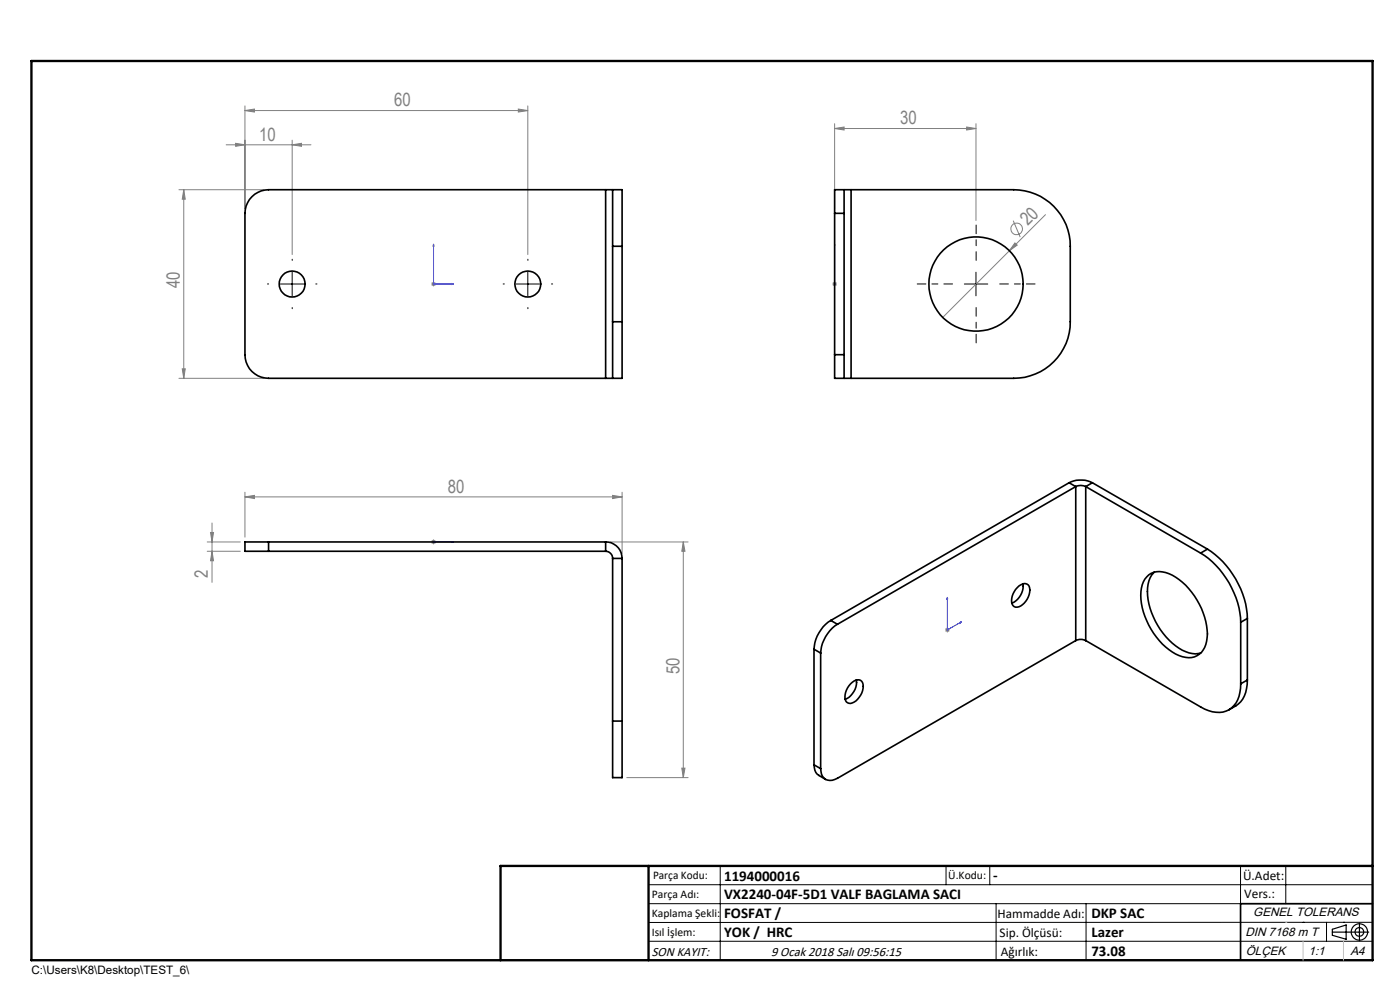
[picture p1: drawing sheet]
<svg xmlns="http://www.w3.org/2000/svg" width="297mm" height="210mm" viewBox="0 0 297 210" stroke-linecap="round" stroke-linejoin="round" font-family="sans-serif">
<g fill="none" stroke="#808080" stroke-width=".21">
<path d="M48 30.7h18M50 30.4l2 .3-2 .3zM52 23.5l2-.4v.7zM52 22.5v21.8M52 23.5h60M62 30.7l2-.3v.6zM62 29.7v24.3M110 23.1l2 .4-2 .3zM112 22.5v31.5M177.1 27.3l2-.4v.7zM177.1 26.2v18.1M177.1 27.3h29.9"/>
<path d="M205.1 26.9l1.9 .4-1.9 .3zM207 26.2v20.6M38 40.2h18M39 40.2v40M39 40.2l.3 2.1h-.6zM91.6 59.9l.7 .7M92 59.8v.9M92.3 59.9l-.7 .7M176.7 59.9l.7 .7M177.1 59.8v.9M177.4 59.9l-.7 .7M214.9 46.8l1.5 3.5"/>
<path d="M215.3 51.5l.5 .5-1.7 1.2zM221.8 45.5l-21.8 21.8M38.7 78.2h.6l-.3 2zM91.5 60.2h1M176.6 60.2h1M38 80.2h18M44 115h7M44 116.9h7M44.7 113h.6l-.3 2zM45 116.9l.3 2h-.6zM45 110.9v12.6M52 105.4l2-.3v.7z"/>
<path d="M52 104.4v9.5M52 105.4h80M91.5 115h1M91.6 114.6l.7 .7M92 114.4v1.1M92.3 114.6l-.7 .7M129.5 115h16.5M130 105.1l2 .3-2 .4zM132 104.4v13M145 115l.3 1.9h-.7zM145 115v50M200.5 133.6h1"/>
<path d="M200.6 133.3l.7 .7M201 133.1v1.1M201.3 133.3l-.7 .7M133 165h13M144.6 162.9h.7l-.3 2.1z"/>
<circle cx="215.7" cy="48.6" r="1.23"/>
</g>
<g fill="none" stroke="#000" stroke-width=".25">
<path d="M282.6 197.7h7.8M282.6 197.1l3-.9v3l-3-.8zM288.4 195.8v3.8M106.2 203.7h185"/>
<circle cx="288.4" cy="197.7" r="1.74"/>
<circle cx="288.4" cy="197.7" r=".93"/>
</g>
<g fill="none" stroke="#00f" stroke-width=".21">
<path d="M92 51.8l.1 .4h-.2zM92 51.8v8.4h4.2M177.1 51.8v.4v-.4M177.1 51.8v8.4M95.8 60.1l.4 .1-.4 .2zM177.1 60.1v.3zM177.1 60.2h.1M91.9 115h.2zM92 115h.1M92 115h4.2M96.2 115h-.4h.4M201 126.7v6.9l3-1.7"/>
<path d="M201 126.7v.3l-.1 .1zM203.7 132l.3-.1-.3 .3z"/>
</g>
<path d="M207.1 55.2v-7.5M202.1 60.2h-7.5M207.1 65.2v7.5M212.1 60.2h7.5" fill="none" stroke="#000" stroke-width=".21" stroke-dasharray="15.2 1.3 1.3 1.3" stroke-dashoffset="13.4"/>
<path d="M62 55.2v-.2M112 55.2v-.2M57 60.2h-.3M62 65.2v.3M67 60.2h.2M107 60.2h-.3M112 65.2v.3M117 60.2h.2" fill="none" stroke="#000" stroke-width=".21" stroke-dasharray="15.2 1.3 1.3 1.3"/>
<g fill="none" stroke="#000" stroke-width=".21">
<path d="M62 57.7v5.1M112 57.7v5.1M207 57.7v5.1M59.5 60.2h5M109.5 60.2h5M204.6 60.2h5M137.6 187.7h153.6M137.6 191.7h153.6M137.6 199.7h153.6M152.8 183.7v20M200.7 183.7v4M210 183.7v4"/>
<path d="M211.3 191.7v12M230.4 191.7v12M263.2 183.7v20M272.8 183.7v8M276.4 195.6h.1M281.4 195.6v4.1M285 195.6h.1M291.2 195.6l-153.6 .1"/>
</g>
<path d="M291.2 191.7h-28v12" fill="none" stroke="#000" stroke-width=".35"/>
<path d="M6.7 12.9h284.5v190.8h-284.5zM137.6 183.7v20M291.2 183.7h-185v20" fill="none" stroke="#000" stroke-width=".5"/>
<path d="M276.4 199.7v4M285 199.7v4" fill="none" stroke="#c0c0c0" stroke-width=".21"/>
<path d="M272.8 195.6h.1" fill="none" stroke="#c0c0c0" stroke-width=".25"/>
<g fill="#00f">
<path d="M95.8 60.1l.4 .1-.4 .2zM92 51.8l.1 .4h-.2z"/>
<path d="M95.8 115h.4zM91.9 115h.2z"/>
<path d="M203.7 132l.3-.1-.3 .3zM201 126.7v.3l-.1 .1z"/>
<path d="M177.1 60.1v.3zM177.1 51.8v.4z"/>
</g>
<g fill="#808080">
<path d="M215.3 51.5l.5 .5-1.7 1.2z"/>
<path d="M205.1 26.9l1.9 .4-1.9 .3zM177.1 27.3l2-.4v.7zM130 105.1l2 .3-2 .4zM52 105.4l2-.3v.7z"/>
<path d="M50 30.4l2 .3-2 .3zM62 30.7l2-.3v.6zM52 23.5l2-.4v.7zM110 23.1l2 .4-2 .3z"/>
<path d="M45 116.9l.3 2h-.6zM44.7 113h.6l-.3 2z"/>
<path d="M39 40.2l.3 2.1h-.6zM38.7 78.2h.6l-.3 2zM145 115l.3 1.9h-.7zM144.6 162.9h.7l-.3 2.1z"/>
</g>
<g fill="none" stroke="#000" stroke-width=".35">
<path d="M128.5 40.2h1.5M128.5 40.2h-71.5a5.1 5.1 0 0 0-5 5.1v29.9a5 5 0 0 0 5 5h71.5M128.5 40.2v40M130 40.2h2v12M130 40.2v12M130 52.2h2M130 52.2v16.1M132 52.2v16.1M177.1 45.3h2M177.1 45.3v29.9M179.1 40.2h-2v5.1M179.1 40.2v5.1"/>
<path d="M179.1 40.2h1.5M179.1 45.3v29.9M180.6 40.2h34.5a12 12 0 0 1 11.9 12v16.1a12 12 0 0 1-11.9 11.9h-34.5M180.6 40.2v40M130 68.3v11.9M130 68.3h2M132 68.3v11.9h-2M177.1 75.2v5h2M177.1 75.2h2M179.1 75.2v5M128.5 80.2h1.5M179.1 80.2h1.5"/>
<path d="M57 115h-5v1.9h5M57 116.9h71.5M57 115v1.9M57 115h71.5M128.5 115a3.5 3.5 0 0 1 3.5 3.5M128.5 116.9a1.51 1.51 0 0 1 1.5 1.6M128.5 115v1.9M130 118.5v34.5M130 118.5h2M132 118.5v34.5M226.8 102.4a5.6 5.6 0 0 1 4.9 0M226.8 102.4l1.4 .8"/>
<path d="M226.8 102.4l-50.6 29.2M228.2 103.2a2.39 2.39 0 0 1 2.1 0M228.2 103.2l-50.5 29.2M228.2 103.2v32.7M230.3 103.2v32.7M230.3 103.2l24.4 14.1M231.7 102.4l-1.4 .8M231.7 102.4l24.5 14.1M254.7 117.3a18.5 18.5 0 0 1 8.5 14.7M256.2 116.5a18.8 18.8 0 0 1 8.4 14.7M256.2 116.5l-1.5 .8M172.7 137.7l1.4 .8"/>
<path d="M172.7 137.7v24.5M174.1 138.5v24.5M176.2 131.6a7.8 7.8 0 0 0-3.5 6.1M176.2 131.6l1.5 .8M177.7 132.4a7.8 7.8 0 0 0-3.6 6.1M215.8 124.7l.7-.6a1.18 1.18 0 0 1 1.4-.2 1.18 1.18 0 0 1 .6 1.3 3.9 3.9 0 0 1-2.7 3.6 1.26 1.26 0 0 1-1.2-1.8l.3-1zM217 123.9a4 4 0 0 1-2.3 4M228.2 135.9l-50.5 29.2a2.17 2.17 0 0 1-2.6 .2 2.17 2.17 0 0 1-1-2.3M228.2 135.9a2.39 2.39 0 0 1 2.1 0M230.3 135.9l24.4 14.1a5.8 5.8 0 0 0 6.6 .2 6.1 6.1 0 0 0 1.9-5.1M243.3 122.4a4 4 0 0 1 4.7-.7 15 15 0 0 1 8.1 13.5 4 4 0 0 1-6 3.9 15 15 0 0 1-8.1-13.6 5.2 5.2 0 0 1 1.3-3.1zM244.8 121.4a6.3 6.3 0 0 0-1.2 5.8 15.1 15.1 0 0 0 8 11 4.8 4.8 0 0 0 3.1 .3"/>
<path d="M263.2 132v13.1M264.6 131.2l-1.4 .8M264.6 131.2v13M130 153v12h2v-12M130 153h2M180.4 145.1l.4-.4a1.32 1.32 0 0 1 1.8-.4 1.32 1.32 0 0 1 .5 1.7 3.5 3.5 0 0 1-3 3.2 1.36 1.36 0 0 1-.8-1.8l.5-1.5zM181.6 144.2a3.9 3.9 0 0 1-2.3 4.1M264.6 144.2a6.1 6.1 0 0 1-3.9 6.4M264.6 144.2l-1.4 .9M172.7 162.2a2.56 2.56 0 0 0 1 2.3l1.5 .8M172.7 162.2l1.4 .8"/>
<circle cx="62" cy="60.3" r="2.76"/>
<circle cx="112" cy="60.2" r="2.75"/>
<circle cx="207.1" cy="60.3" r="10"/>
</g>
<g font-size="3.9" fill="#808080">
<text x="83.6" y="22.6">60</text>
<text x="55" y="29.8">10</text>
<text x="191" y="26.4">30</text>
<text x="218.1" y="48" transform="rotate(-45 218.1 48)">20</text>
<text x="38.1" y="61.1" transform="rotate(-90 38.1 61.1)">40</text>
<text x="95" y="104.5">80</text>
<text x="44.1" y="122.6" transform="rotate(-90 44.1 122.6)">2</text>
<text x="144.1" y="143.1" transform="rotate(-90 144.1 143.1)">50</text>
</g>
<g font-size="3.2">
<text x="153.6" y="186.8">1194000016</text>
<text x="153.6" y="190.8">VX2240-04F-5D1 VALF BAGLAMA SACI</text>
<text x="210.7" y="186.6">-</text>
<text x="153.6" y="194.8">FOSFAT /</text>
<text x="231.5" y="194.8">DKP SAC</text>
<text x="153.6" y="198.8">YOK / HRC</text>
<text x="231.5" y="198.7">Lazer</text>
<text x="231.5" y="202.8">73.08</text>
</g>
<g font-size="2.8">
<text x="263.7" y="186.7">Ü.Adet:</text>
<text x="263.9" y="190.5">Vers.:</text>
<text x="211.6" y="194.8">Hammadde Adı:</text>
<text x="138.3" y="202.8">SON KAYIT:</text>
<text x="163.6" y="202.8">9 Ocak 2018 Salı 09:56:15</text>
<text x="212.1" y="198.7">Sip. Ölçüsü:</text>
<text x="212.3" y="202.7">Ağırlık:</text>
</g>
<g font-size="2.6">
<text x="265.9" y="194.4">GENEL TOLERANS</text>
<text x="264.2" y="198.5">DIN 7168 m T</text>
<text x="264.3" y="202.6">ÖLÇEK</text>
<text x="277.6" y="202.6">1:1</text>
<text x="286.5" y="202.6">A4</text>
</g>
<g font-size="2.5">
<text x="138.3" y="190.5">Parça Adı:</text>
<text x="138.5" y="186.5">Parça Kodu:</text>
<text x="201.2" y="186.5">Ü.Kodu:</text>
<text x="138.3" y="194.5">Kaplama Şekli:</text>
<text x="138.3" y="198.6">Isıl İşlem:</text>
<text x="6.7" y="206.7">C:\Users\K8\Desktop\TEST_6\</text>
</g>
</svg>
